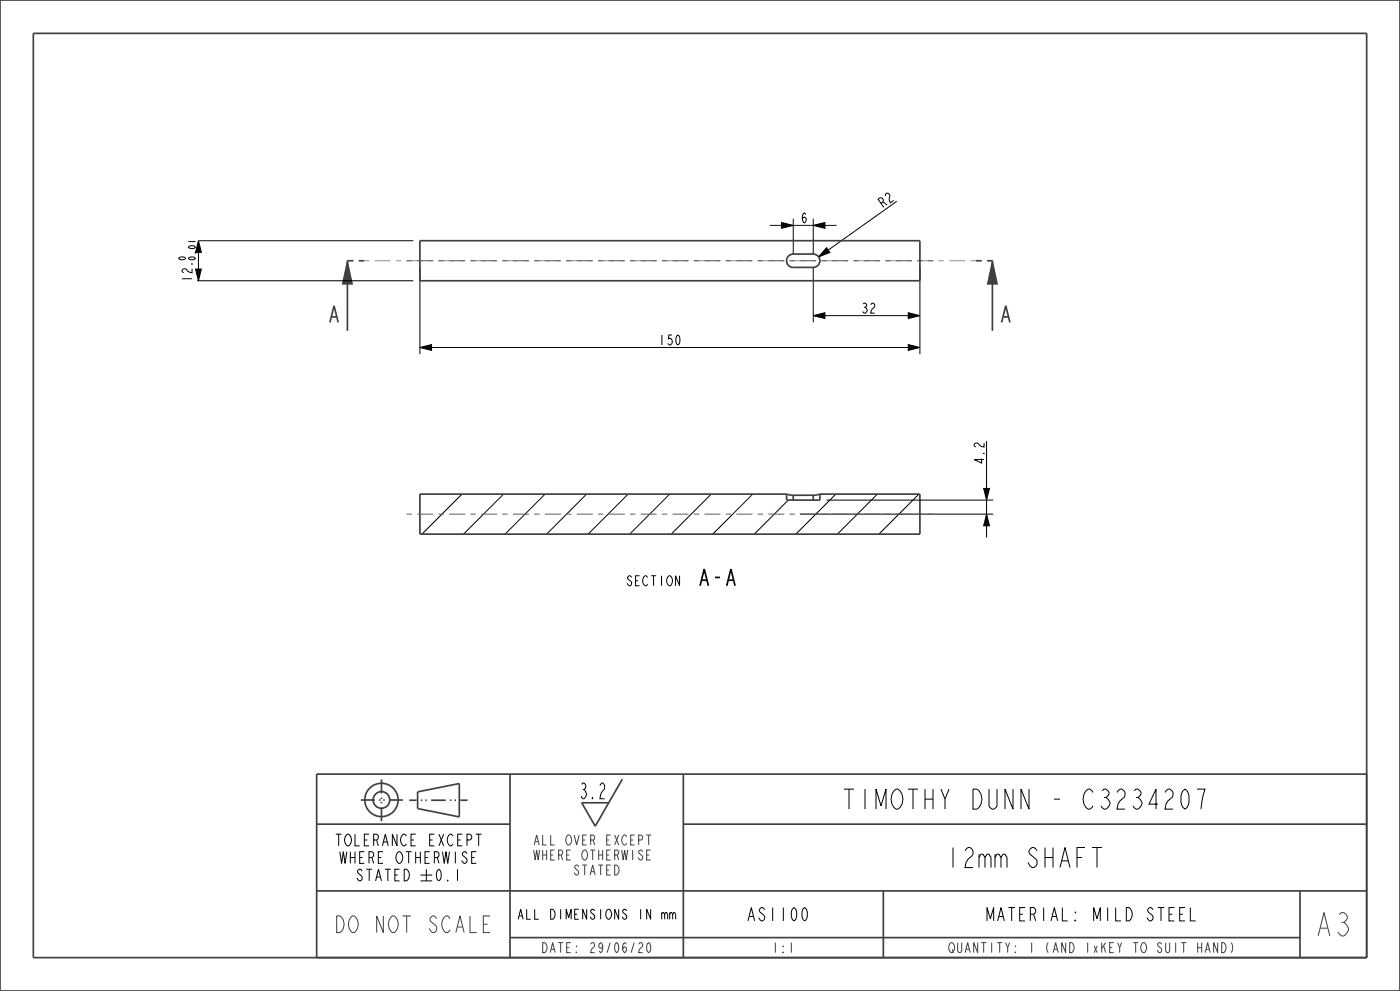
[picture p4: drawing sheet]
<svg xmlns="http://www.w3.org/2000/svg" width="420mm" height="297mm" viewBox="0 0 420 297" stroke-linecap="round" stroke-linejoin="round" font-family="sans-serif">
<path d="M297.7 78.1l1.5 7h-3z" fill="#404040"/>
<path d="M297.7 78.1l1.5 7h-3z" fill="none" stroke="#404040" stroke-width=".3"/>
<path d="M300.5 96.6l1.2-5 1.3 5M301 95h1.5" fill="none" stroke="#404040" stroke-width=".5"/>
<path d="M104.2 78.1l1.5 7h-3z" fill="#404040"/>
<path d="M104.2 78.1l1.5 7h-3z" fill="none" stroke="#404040" stroke-width=".3"/>
<path d="M99 96.6l1.2-5 1.3 5M99.5 95h1.5" fill="none" stroke="#404040" stroke-width=".5"/>
<g fill="none" stroke="#404040" stroke-width=".51">
<path d="M0 0h420v297h-420zM10 10h400v277h-400zM104.2 78.1v21M236.5 76.8l.7-.5 .8-.2h6a2 2 0 0 1 2 2 2 2 0 0 1-2 2h-6a2 2 0 0 1-1.9-1.1 2 2 0 0 1 .4-2.2zM297.7 78.1v21M236 148.1l2 .3M236 148.1h-110v12h150v-12h-30M236 148.1v1.8h10v-1.8M238 148.4h6M238 148.4v1.5M244 148.4v1.5M246 148.1l-2 .3"/>
<path d="M122.8 239.8h2.2M125.3 237.3l12.5-2.5v10l-12.5-2.5zM126.3 239.8h.4M127.6 239.8h.4M129.3 239.8h4.4M135 239.8h.5M136.3 239.8h.5M138.1 239.8h2.2M153 232v55M186.7 233.5l-8.1 14.1-4.1-7M205 232v55M410 232h-315v55"/>
<path d="M95 247h58M205 247h205M95 267h315M265 267v20M390 267v20M153 281h237"/>
<circle cx="114.4" cy="239.7" r="5"/>
<circle cx="114.4" cy="239.7" r="2.5"/>
</g>
<path d="M109.2 78.1h-5M297.7 78.1h-5" fill="none" stroke="#404040" stroke-width=".51" stroke-dasharray="1.6 1.6 4.8 1.6" stroke-linecap="butt"/>
<path d="M292.7 78.1h-183.5" fill="none" stroke="#969696" stroke-width=".3" stroke-dasharray="1.6 1.6 4.8 1.6" stroke-linecap="butt"/>
<g fill="none" stroke="#000" stroke-width=".3">
<path d="M59.5 72.1l.9 3.5h-1.7zM59.5 72.1v12M59.7 72.1h64.3M231 67.6h20M234.5 66.7l3.5 .9-3.5 .8zM238 65.6v10.5M244 67.6l3.5-.9v1.7zM244 65.6v10.5M247.9 74.2l1.1 1.5-3.4 1.3zM269 60.3l-23.4 16.7M58.7 80.6h1.7l-.9 3.5zM59.1 84.1h64.9"/>
<path d="M126 80.1v26M244 94.6l3.5-.9v1.8zM244 94.6h32M244 80.1v16.5M272.5 93.7l3.5 .9-3.5 .9zM276 80.1v26M126 104.1l3.5-.8v1.7zM126 104.1h150M272.5 103.3l3.5 .8-3.5 .9zM296 132.2v28.9M126.1 148.1l-.1 .1M138.6 148.1l-12 12"/>
<path d="M151.1 148.1l-12 12M163.5 148.1l-12 12M176 148.1l-12 12M188.4 148.1l-12 12M200.9 148.1l-12 12M213.4 148.1l-12 12M225.8 148.1l-12 12M236.5 149.9l-10.2 10.2M240 154.1h58M248 149.9h50M250.7 148.1l-12 12M263.2 148.1l-12 12"/>
<path d="M275.7 148.1l-12 12M295.1 146.4h1.7l-.8 3.5zM296 154.1l.8 3.5h-1.7zM126.2 262.3h3.5M126.2 264h3.5M127.9 260.5v3.5"/>
</g>
<path d="M59.5 72.1l.9 3.5h-1.7zM234.5 66.7l3.5 .9-3.5 .8zM244 67.6l3.5-.9v1.7zM247.9 74.2l1.1 1.5-3.4 1.3zM58.7 80.6h1.7l-.9 3.5zM244 94.6l3.5-.9v1.8zM272.5 93.7l3.5 .9-3.5 .9zM126 104.1l3.5-.8v1.7zM272.5 103.3l3.5 .8-3.5 .9zM296 154.1l.8 3.5h-1.7zM295.1 146.4h1.7l-.8 3.5z" fill="#000"/>
<path d="M108.3 239.8h12.7M114.4 233.6v12.5" fill="none" stroke="#404040" stroke-width=".51" stroke-dasharray="4.2 1.3 .4 .8 .4 1.3" stroke-linecap="butt"/>
<!-- layer: 02___PRT_ALL_AXES -->
<path d="M126 72.1h150v12h-150z" fill="none" stroke="#404040" stroke-width=".51"/>
<path d="M122 78.1h158M122 154.1h158" fill="none" stroke="#5d5d5d" stroke-width=".3" stroke-dasharray="1.6 1.6 4.8 1.6" stroke-linecap="butt"/>
<text font-size="9.1" fill="#404040" x="394.5" y="280.5">A3</text>
<g font-size="7.8">
<text x="253.7" y="242.5">TIMOTHY DUNN - C3234207</text>
<text x="284.1" y="260">12mm SHAFT</text>
</g>
<text font-size="6.5" x="209.6" y="175.6">A-A</text>
<text font-size="6.5" fill="#404040" x="100.6" y="279.5">DO NOT SCALE</text>
<text font-size="6.1" fill="#404040" x="173.6" y="239.4">3.2</text>
<g font-size="5.2">
<text x="224.1" y="276">AS1100</text>
<text x="296.3" y="276">MATERIAL: MILD STEEL</text>
</g>
<g font-size="4.5">
<text x="100.8" y="253.5">TOLERANCE EXCEPT</text>
<text x="102.2" y="258.8">WHERE OTHERWISE</text>
<text x="106.8" y="264">STATED</text>
<text x="130.4" y="264">0.1</text>
</g>
<g font-size="3.9">
<text x="264.7" y="62.5" transform="rotate(-35 264.7 62.5)">R2</text>
<text x="240.1" y="66.8">6</text>
<text x="57.6" y="84.7" transform="rotate(-90 57.6 84.7)">12</text>
<text x="258.2" y="93.8">32</text>
<text x="197.4" y="103.4">150</text>
<text x="295.2" y="139.4" transform="rotate(-90 295.2 139.4)">4.2</text>
<text x="188.2" y="175.6">SECTION</text>
<text x="155.6" y="275.5">ALL DIMENSIONS IN mm</text>
</g>
<g font-size="3.9" fill="#404040">
<text x="160.3" y="253.2">ALL OVER EXCEPT</text>
<text x="160.3" y="257.7">WHERE OTHERWISE</text>
<text x="172" y="262.2">STATED</text>
<text x="162.6" y="285.5">DATE: 29/06/20</text>
<text x="231.5" y="285.5">1:1</text>
<text x="285.4" y="285.5">QUANTITY: 1 (AND 1xKEY TO SUIT HAND)</text>
</g>
<g font-size="2.7">
<text x="55.7" y="78.3" transform="rotate(-90 55.7 78.3)">0</text>
<text x="58.6" y="79.9" transform="rotate(-90 58.6 79.9)">-0.01</text>
</g>
</svg>
